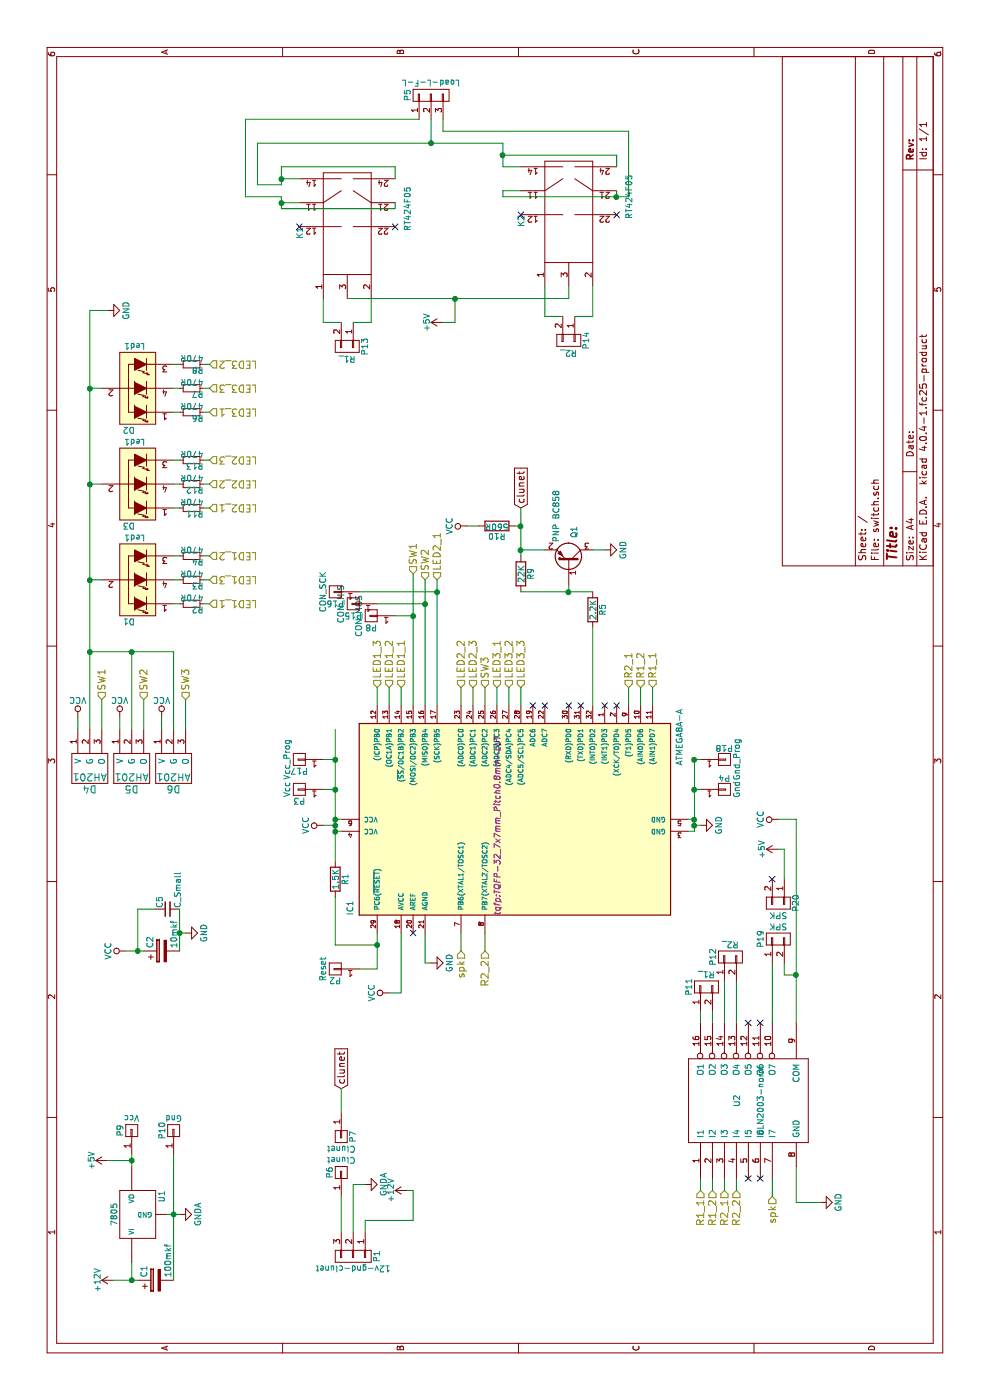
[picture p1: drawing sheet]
EESchema Schematic File Version 2
LIBS:power
LIBS:device
LIBS:transistors
LIBS:conn
LIBS:linear
LIBS:regul
LIBS:74xx
LIBS:cmos4000
LIBS:adc-dac
LIBS:memory
LIBS:xilinx
LIBS:microcontrollers
LIBS:dsp
LIBS:microchip
LIBS:analog_switches
LIBS:motorola
LIBS:texas
LIBS:intel
LIBS:audio
LIBS:interface
LIBS:digital-audio
LIBS:philips
LIBS:display
LIBS:cypress
LIBS:siliconi
LIBS:opto
LIBS:atmel
LIBS:contrib
LIBS:valves
LIBS:rt424f05
LIBS:switch-cache
EELAYER 25 0
EELAYER END
$Descr A4 11693 8268
encoding utf-8
Sheet 1 1
Title ""
Date ""
Rev ""
Comp ""
Comment1 ""
Comment2 ""
Comment3 ""
Comment4 ""
$EndDescr
$Comp
L ATMEGA8A-A IC1
U 1 1
P 4800 4150
F 0 "IC1" H 4050 5350 50  0000 L BNN
F 1 "ATMEGA8A-A" H 5300 2600 50  0000 L BNN
F 2 "tqfp:TQFP-32_7x7mm_Pitch0.8mm-LUT" H 4800 4150 50  0000 C CIN
F 3 "" H 4800 4150 50  0000 C CNN
	1    4800 4150
	1    0    0    -1  
$EndComp
$Comp
L 7805 U1
U 1 1
P 1550 1150
F 0 "U1" H 1700 954 50  0000 C CNN
F 1 "7805" H 1550 1350 50  0000 C CNN
F 2 "tqfp:TO-220_Vertical-LM7805" H 1550 1150 50  0001 C CNN
F 3 "" H 1550 1150 50  0000 C CNN
	1    1550 1150
	1    0    0    -1  
$EndComp
$Comp
L LED_RABG D1
U 1 1
P 6850 1150
F 0 "D1" H 6925 1500 50  0000 C CNN
F 1 "Led1" H 6875 800 50  0000 C CNN
F 2 "tqfp:LED_D5.0mm-4-LL" H 6800 1100 50  0001 C CNN
F 3 "" H 6800 1100 50  0000 C CNN
	1    6850 1150
	0    -1   -1   0   
$EndComp
$Comp
L CONN_01X03 P1
U 1 1
P 1200 2950
F 0 "P1" H 1200 3150 50  0000 C CNN
F 1 "12v-gnd-clunet" V 1300 2950 50  0000 C CNN
F 2 "tqfp:DG301-5.0-3x" H 1200 2950 50  0001 C CNN
F 3 "" H 1200 2950 50  0000 C CNN
	1    1200 2950
	-1   0    0    1   
$EndComp
$Comp
L Q_PNP_BEC Q1
U 1 1
P 7000 4750
F 0 "Q1" H 7300 4800 50  0000 R CNN
F 1 "PNP BC858" H 7600 4650 50  0000 R CNN
F 2 "TO_SOT_Packages_SMD:SOT-23" H 7200 4850 50  0001 C CNN
F 3 "" H 7000 4750 50  0000 C CNN
	1    7000 4750
	1    0    0    1   
$EndComp
$Comp
L +12V #PWR01
U 1 1
P 1750 3400
F 0 "#PWR01" H 1750 3250 50  0001 C CNN
F 1 "+12V" H 1750 3540 50  0000 C CNN
F 2 "" H 1750 3400 50  0000 C CNN
F 3 "" H 1750 3400 50  0000 C CNN
	1    1750 3400
	1    0    0    -1  
$EndComp
$Comp
L +12V #PWR02
U 1 1
P 1000 950
F 0 "#PWR02" H 1000 800 50  0001 C CNN
F 1 "+12V" H 1000 1090 50  0000 C CNN
F 2 "" H 1000 950 50  0000 C CNN
F 3 "" H 1000 950 50  0000 C CNN
	1    1000 950 
	1    0    0    -1  
$EndComp
$Comp
L VCC #PWR03
U 1 1
P 3750 1050
F 0 "#PWR03" H 3750 900 50  0001 C CNN
F 1 "VCC" H 3750 1200 50  0000 C CNN
F 2 "" H 3750 1050 50  0000 C CNN
F 3 "" H 3750 1050 50  0000 C CNN
	1    3750 1050
	1    0    0    -1  
$EndComp
$Comp
L CP C1
U 1 1
P 1000 1300
F 0 "C1" H 1025 1400 50  0000 L CNN
F 1 "100mkf" H 1025 1200 50  0000 L CNN
F 2 "tqfp:TO-220_Vertical-LM7805" H 1038 1150 50  0001 C CNN
F 3 "" H 1000 1300 50  0000 C CNN
	1    1000 1300
	1    0    0    -1  
$EndComp
$Comp
L CP C2
U 1 1
P 3750 1350
F 0 "C2" H 3775 1450 50  0000 L CNN
F 1 "10mkf" H 3775 1250 50  0000 L CNN
F 2 "Capacitors_SMD:C_1206_HandSoldering" H 3788 1200 50  0001 C CNN
F 3 "" H 3750 1350 50  0000 C CNN
	1    3750 1350
	1    0    0    -1  
$EndComp
Text GLabel 2600 2850 2    60   Input ~ 0
clunet
$Comp
L R R5
U 1 1
P 6600 4950
F 0 "R5" V 6680 4950 50  0000 C CNN
F 1 "2.2K" V 6600 4950 50  0000 C CNN
F 2 "Resistors_SMD:R_0805_HandSoldering" V 6530 4950 50  0001 C CNN
F 3 "" H 6600 4950 50  0000 C CNN
	1    6600 4950
	0    1    1    0   
$EndComp
$Comp
L R R9
U 1 1
P 6900 4350
F 0 "R9" V 6980 4350 50  0000 C CNN
F 1 "22K" V 6900 4350 50  0000 C CNN
F 2 "Resistors_SMD:R_0805_HandSoldering" V 6830 4350 50  0001 C CNN
F 3 "" H 6900 4350 50  0000 C CNN
	1    6900 4350
	0    1    1    0   
$EndComp
$Comp
L GND #PWR04
U 1 1
P 7100 5050
F 0 "#PWR04" H 7100 4800 50  0001 C CNN
F 1 "GND" H 7100 4900 50  0000 C CNN
F 2 "" H 7100 5050 50  0000 C CNN
F 3 "" H 7100 5050 50  0000 C CNN
	1    7100 5050
	1    0    0    -1  
$EndComp
Text GLabel 7450 4350 2    60   Input ~ 0
clunet
$Comp
L R R10
U 1 1
P 7300 4150
F 0 "R10" V 7380 4150 50  0000 C CNN
F 1 "560R" V 7300 4150 50  0000 C CNN
F 2 "Resistors_SMD:R_0805_HandSoldering" V 7230 4150 50  0001 C CNN
F 3 "" H 7300 4150 50  0000 C CNN
	1    7300 4150
	-1   0    0    1   
$EndComp
$Comp
L VCC #PWR05
U 1 1
P 7300 3900
F 0 "#PWR05" H 7300 3750 50  0001 C CNN
F 1 "VCC" H 7300 4050 50  0000 C CNN
F 2 "" H 7300 3900 50  0000 C CNN
F 3 "" H 7300 3900 50  0000 C CNN
	1    7300 3900
	1    0    0    -1  
$EndComp
$Comp
L VCC #PWR06
U 1 1
P 4800 2700
F 0 "#PWR06" H 4800 2550 50  0001 C CNN
F 1 "VCC" H 4800 2850 50  0000 C CNN
F 2 "" H 4800 2700 50  0000 C CNN
F 3 "" H 4800 2700 50  0000 C CNN
	1    4800 2700
	1    0    0    -1  
$EndComp
$Comp
L GND #PWR07
U 1 1
P 4800 5850
F 0 "#PWR07" H 4800 5600 50  0001 C CNN
F 1 "GND" H 4800 5700 50  0000 C CNN
F 2 "" H 4800 5850 50  0000 C CNN
F 3 "" H 4800 5850 50  0000 C CNN
	1    4800 5850
	1    0    0    -1  
$EndComp
$Comp
L CONN_01X01 P2
U 1 1
P 3600 2800
F 0 "P2" H 3600 2900 50  0000 C CNN
F 1 "Reset" V 3700 2800 50  0000 C CNN
F 2 "Measurement_Points:Measurement_Point_Round-SMD-Pad_Small" H 3600 2800 50  0001 C CNN
F 3 "" H 3600 2800 50  0000 C CNN
	1    3600 2800
	0    -1   -1   0   
$EndComp
$Comp
L R R1
U 1 1
P 4350 2800
F 0 "R1" V 4430 2800 50  0000 C CNN
F 1 "1.5K" V 4350 2800 50  0000 C CNN
F 2 "Resistors_SMD:R_1206_HandSoldering" V 4280 2800 50  0001 C CNN
F 3 "" H 4350 2800 50  0000 C CNN
	1    4350 2800
	0    1    1    0   
$EndComp
$Comp
L R_Small R4
U 1 1
P 7050 1600
F 0 "R4" V 7000 1500 50  0000 L CNN
F 1 "470R" V 7100 1500 50  0000 L CNN
F 2 "Resistors_SMD:R_0805_HandSoldering" H 7050 1600 50  0001 C CNN
F 3 "" H 7050 1600 50  0000 C CNN
	1    7050 1600
	1    0    0    -1  
$EndComp
$Comp
L R_Small R3
U 1 1
P 6850 1600
F 0 "R3" V 6800 1500 50  0000 L CNN
F 1 "470R" V 6900 1500 50  0000 L CNN
F 2 "Resistors_SMD:R_0805_HandSoldering" H 6850 1600 50  0001 C CNN
F 3 "" H 6850 1600 50  0000 C CNN
	1    6850 1600
	1    0    0    -1  
$EndComp
$Comp
L R_Small R2
U 1 1
P 6650 1600
F 0 "R2" V 6600 1500 50  0000 L CNN
F 1 "470R" V 6700 1500 50  0000 L CNN
F 2 "Resistors_SMD:R_1206_HandSoldering" H 6650 1600 50  0001 C CNN
F 3 "" H 6650 1600 50  0000 C CNN
	1    6650 1600
	1    0    0    -1  
$EndComp
$Comp
L VCC #PWR08
U 1 1
P 3400 3250
F 0 "#PWR08" H 3400 3100 50  0001 C CNN
F 1 "VCC" H 3400 3400 50  0000 C CNN
F 2 "" H 3400 3250 50  0000 C CNN
F 3 "" H 3400 3250 50  0000 C CNN
	1    3400 3250
	1    0    0    -1  
$EndComp
NoConn ~ 3900 3450
$Comp
L LED_RABG D2
U 1 1
P 8450 1150
F 0 "D2" H 8525 1500 50  0000 C CNN
F 1 "Led1" H 8475 800 50  0000 C CNN
F 2 "tqfp:LED_D5.0mm-4-LL" H 8400 1100 50  0001 C CNN
F 3 "" H 8400 1100 50  0000 C CNN
	1    8450 1150
	0    -1   -1   0   
$EndComp
$Comp
L R_Small R6
U 1 1
P 8250 1600
F 0 "R6" V 8200 1500 50  0000 L CNN
F 1 "470R" V 8300 1500 50  0000 L CNN
F 2 "Resistors_SMD:R_1206_HandSoldering" H 8250 1600 50  0001 C CNN
F 3 "" H 8250 1600 50  0000 C CNN
	1    8250 1600
	1    0    0    -1  
$EndComp
$Comp
L R_Small R7
U 1 1
P 8450 1600
F 0 "R7" V 8400 1500 50  0000 L CNN
F 1 "470R" V 8500 1500 50  0000 L CNN
F 2 "Resistors_SMD:R_0805_HandSoldering" H 8450 1600 50  0001 C CNN
F 3 "" H 8450 1600 50  0000 C CNN
	1    8450 1600
	1    0    0    -1  
$EndComp
$Comp
L R_Small R8
U 1 1
P 8650 1600
F 0 "R8" V 8600 1500 50  0000 L CNN
F 1 "470R" V 8700 1500 50  0000 L CNN
F 2 "Resistors_SMD:R_0805_HandSoldering" H 8650 1600 50  0001 C CNN
F 3 "" H 8650 1600 50  0000 C CNN
	1    8650 1600
	1    0    0    -1  
$EndComp
$Comp
L GND #PWR09
U 1 1
P 9100 900
F 0 "#PWR09" H 9100 650 50  0001 C CNN
F 1 "GND" H 9100 750 50  0000 C CNN
F 2 "" H 9100 900 50  0000 C CNN
F 3 "" H 9100 900 50  0000 C CNN
	1    9100 900 
	1    0    0    -1  
$EndComp
$Comp
L CONN_01X01 P3
U 1 1
P 5100 2500
F 0 "P3" H 5100 2600 50  0000 C CNN
F 1 "Vcc" V 5200 2500 50  0000 C CNN
F 2 "Socket_Strips:Socket_Strip_Straight_1x01_Pitch2.54mm" H 5100 2500 50  0001 C CNN
F 3 "" H 5100 2500 50  0000 C CNN
	1    5100 2500
	0    -1   -1   0   
$EndComp
$Comp
L CONN_01X01 P4
U 1 1
P 5100 6050
F 0 "P4" H 5100 6150 50  0000 C CNN
F 1 "Gnd" V 5200 6050 50  0000 C CNN
F 2 "Socket_Strips:Socket_Strip_Straight_1x01_Pitch2.54mm" H 5100 6050 50  0001 C CNN
F 3 "" H 5100 6050 50  0000 C CNN
	1    5100 6050
	0    1    1    0   
$EndComp
$Comp
L RT424F05 K2
U 1 1
P 9900 4750
F 0 "K2" H 9850 5150 50  0000 C CNN
F 1 "RT424F05" H 10050 4250 50  0000 C CNN
F 2 "tqfp:RT424F05" H 9900 4750 50  0001 C CNN
F 3 "" H 9900 4750 50  0000 C CNN
	1    9900 4750
	1    0    0    -1  
$EndComp
NoConn ~ 9900 4350
NoConn ~ 9900 5150
$Comp
L RT424F05 K1
U 1 1
P 9800 2900
F 0 "K1" H 9750 3300 50  0000 C CNN
F 1 "RT424F05" H 9950 2400 50  0000 C CNN
F 2 "tqfp:RT424F05" H 9800 2900 50  0001 C CNN
F 3 "" H 9800 2900 50  0000 C CNN
	1    9800 2900
	1    0    0    -1  
$EndComp
NoConn ~ 9800 2500
NoConn ~ 9800 3300
Wire Wire Line
	1400 2950 1800 2950
Wire Wire Line
	1800 2950 1800 3050
Wire Wire Line
	1400 3050 1500 3050
Wire Wire Line
	1500 3050 1500 3450
Wire Wire Line
	1500 3450 1750 3450
Wire Wire Line
	1750 3450 1750 3400
Wire Wire Line
	1150 1100 1000 1100
Wire Wire Line
	1000 950  1000 1150
Connection ~ 1550 1450
Connection ~ 1000 1100
Wire Wire Line
	7100 4950 7100 5050
Wire Wire Line
	7050 4350 7450 4350
Wire Wire Line
	7100 4550 7100 4350
Connection ~ 7100 4350
Wire Wire Line
	7300 4350 7300 4300
Connection ~ 7300 4350
Wire Wire Line
	7300 4000 7300 3900
Wire Wire Line
	4750 2850 4750 2800
Wire Wire Line
	4800 2800 4800 2700
Wire Wire Line
	4850 2800 4850 2850
Connection ~ 4800 2800
Wire Wire Line
	4750 5750 4750 5800
Wire Wire Line
	4850 5800 4850 5750
Wire Wire Line
	4800 5800 4800 5850
Connection ~ 4800 5800
Wire Wire Line
	3600 3150 3900 3150
Wire Wire Line
	3600 3150 3600 3000
Connection ~ 4750 2800
Connection ~ 3800 3150
Wire Wire Line
	3900 3350 3400 3350
Wire Wire Line
	3400 3350 3400 3250
Wire Wire Line
	5100 2800 5100 2700
Connection ~ 4850 2800
Wire Wire Line
	5100 5800 5100 5850
Connection ~ 4850 5800
Wire Wire Line
	5800 4950 6450 4950
Wire Wire Line
	6750 4350 6750 4950
Wire Wire Line
	6800 4750 6750 4750
Connection ~ 6750 4750
Wire Wire Line
	10300 4350 10300 4200
Wire Wire Line
	10100 4350 10100 4200
Wire Wire Line
	10300 5150 10400 5150
Wire Wire Line
	10400 5150 10400 4200
Wire Wire Line
	10100 5150 10050 5150
Wire Wire Line
	10050 4200 10050 5250
Wire Wire Line
	10200 2500 10200 2350
Wire Wire Line
	10150 2350 10300 2350
Wire Wire Line
	10150 2150 10150 2350
Wire Wire Line
	10000 2500 10000 2350
Wire Wire Line
	9950 2350 10050 2350
Wire Wire Line
	10050 2350 10050 2050
Wire Wire Line
	10200 3300 10300 3300
Wire Wire Line
	10300 3300 10300 2350
Connection ~ 10200 2350
Wire Wire Line
	10000 3300 9950 3300
Wire Wire Line
	9950 3300 9950 2350
Connection ~ 10000 2350
$Comp
L LED_RABG D3
U 1 1
P 7650 1150
F 0 "D3" H 7725 1500 50  0000 C CNN
F 1 "Led1" H 7675 800 50  0000 C CNN
F 2 "tqfp:LED_D5.0mm-4-LL" H 7600 1100 50  0001 C CNN
F 3 "" H 7600 1100 50  0000 C CNN
	1    7650 1150
	0    -1   -1   0   
$EndComp
$Comp
L R_Small R11
U 1 1
P 7450 1600
F 0 "R11" V 7400 1500 50  0000 L CNN
F 1 "470R" V 7500 1500 50  0000 L CNN
F 2 "Resistors_SMD:R_0805_HandSoldering" H 7450 1600 50  0001 C CNN
F 3 "" H 7450 1600 50  0000 C CNN
	1    7450 1600
	1    0    0    -1  
$EndComp
$Comp
L R_Small R12
U 1 1
P 7650 1600
F 0 "R12" V 7600 1500 50  0000 L CNN
F 1 "470R" V 7700 1500 50  0000 L CNN
F 2 "Resistors_SMD:R_0805_HandSoldering" H 7650 1600 50  0001 C CNN
F 3 "" H 7650 1600 50  0000 C CNN
	1    7650 1600
	1    0    0    -1  
$EndComp
$Comp
L R_Small R13
U 1 1
P 7850 1600
F 0 "R13" V 7800 1500 50  0000 L CNN
F 1 "470R" V 7900 1500 50  0000 L CNN
F 2 "Resistors_SMD:R_0805_HandSoldering" H 7850 1600 50  0001 C CNN
F 3 "" H 7850 1600 50  0000 C CNN
	1    7850 1600
	1    0    0    -1  
$EndComp
NoConn ~ 5800 4450
NoConn ~ 5800 4550
$Comp
L CONN_01X03 P5
U 1 1
P 10900 3600
F 0 "P5" H 10900 3800 50  0000 C CNN
F 1 "Load-L-F-L" V 11000 3600 50  0000 C CNN
F 2 "tqfp:DG301-5.0-3x" H 10900 3600 50  0001 C CNN
F 3 "" H 10900 3600 50  0000 C CNN
	1    10900 3600
	1    0    0    -1  
$EndComp
Wire Wire Line
	10500 4200 10500 2150
Wire Wire Line
	10500 2150 10150 2150
Connection ~ 10500 3600
Wire Wire Line
	10700 3500 10700 2050
Wire Wire Line
	10700 2050 10050 2050
Text HLabel 6650 1750 3    60   Input ~ 0
LED1_1
Text HLabel 7050 1750 3    60   Input ~ 0
LED1_2
Text HLabel 6850 1750 3    60   Input ~ 0
LED1_3
Text HLabel 7450 1750 3    60   Input ~ 0
LED2_1
Text HLabel 7650 1750 3    60   Input ~ 0
LED2_2
Text HLabel 7850 1750 3    60   Input ~ 0
LED2_3
Text HLabel 8250 1750 3    60   Input ~ 0
LED3_1
Text HLabel 8650 1750 3    60   Input ~ 0
LED3_2
Text HLabel 8450 1750 3    60   Input ~ 0
LED3_3
Text HLabel 5850 850  2    60   Input ~ 0
SW1
Text HLabel 5850 1200 2    60   Input ~ 0
SW2
Text HLabel 5850 1550 2    60   Input ~ 0
SW3
Wire Wire Line
	8650 1500 8650 1450
Wire Wire Line
	8250 1500 8250 1450
Wire Wire Line
	8250 1750 8250 1700
Wire Wire Line
	7850 1500 7850 1450
Wire Wire Line
	7650 1500 7650 1450
Wire Wire Line
	7450 1500 7450 1450
Wire Wire Line
	7450 1750 7450 1700
Wire Wire Line
	7650 1750 7650 1700
Wire Wire Line
	7850 1750 7850 1700
Wire Wire Line
	7050 1500 7050 1450
Wire Wire Line
	6850 1500 6850 1450
Wire Wire Line
	6650 1500 6650 1450
Wire Wire Line
	6650 1750 6650 1700
Wire Wire Line
	6850 850  6850 750 
Wire Wire Line
	5600 750  9100 750 
Wire Wire Line
	9100 750  9100 900 
Wire Wire Line
	8450 850  8450 750 
Connection ~ 8450 750 
Wire Wire Line
	7650 850  7650 750 
Connection ~ 7650 750 
Connection ~ 6850 750 
Text HLabel 6850 3650 2    60   Input ~ 0
LED2_1
Text HLabel 5950 3850 2    60   Input ~ 0
LED2_2
Text HLabel 5950 3950 2    60   Input ~ 0
LED2_3
Text HLabel 5950 3350 2    60   Input ~ 0
LED1_1
Text HLabel 5950 3250 2    60   Input ~ 0
LED1_2
Text HLabel 5950 3150 2    60   Input ~ 0
LED1_3
Text HLabel 6900 3450 2    60   Input ~ 0
SW1
Text HLabel 6850 3550 2    60   Input ~ 0
SW2
Text HLabel 5950 4150 2    60   Input ~ 0
LED3_1
Text HLabel 5950 4250 2    60   Input ~ 0
LED3_2
Text HLabel 5950 4350 2    60   Input ~ 0
LED3_3
Text HLabel 5950 4050 2    60   Input ~ 0
SW3
Wire Wire Line
	5800 3650 6850 3650
Wire Wire Line
	5800 3550 6850 3550
Wire Wire Line
	5800 3450 6900 3450
Wire Wire Line
	6750 3000 6750 3650
Connection ~ 6750 3650
Wire Wire Line
	6650 3150 6650 3550
Connection ~ 6650 3550
Wire Wire Line
	6550 3300 6550 3450
Connection ~ 6550 3450
Wire Wire Line
	5800 3850 5950 3850
Wire Wire Line
	5800 3950 5950 3950
Text HLabel 5950 5250 2    60   Input ~ 0
R2_1
Text HLabel 3750 4050 0    60   Input ~ 0
R2_2
Text HLabel 5950 5450 2    60   Input ~ 0
R1_1
Text HLabel 5950 5350 2    60   Input ~ 0
R1_2
NoConn ~ 5800 5150
NoConn ~ 5800 5050
$Comp
L CONN_01X02 P11
U 1 1
P 3450 5900
F 0 "P11" H 3450 6050 50  0000 C CNN
F 1 "R1_" V 3550 5900 50  0000 C CNN
F 2 "Socket_Strips:Socket_Strip_Straight_1x02_Pitch2.54mm" H 3450 5900 50  0001 C CNN
F 3 "" H 3450 5900 50  0000 C CNN
	1    3450 5900
	1    0    0    -1  
$EndComp
$Comp
L CONN_01X02 P13
U 1 1
P 8800 2900
F 0 "P13" H 8800 3050 50  0000 C CNN
F 1 "R1_" V 8900 2900 50  0000 C CNN
F 2 "Socket_Strips:Socket_Strip_Straight_1x02_Pitch2.54mm" H 8800 2900 50  0001 C CNN
F 3 "" H 8800 2900 50  0000 C CNN
	1    8800 2900
	-1   0    0    1   
$EndComp
Wire Wire Line
	9000 2950 9000 3100
Wire Wire Line
	9000 2850 9000 2700
Text HLabel 1750 5950 0    60   Input ~ 0
R1_2
Text HLabel 1750 5850 0    60   Input ~ 0
R1_1
$Comp
L CONN_01X02 P14
U 1 1
P 8850 4750
F 0 "P14" H 8850 4900 50  0000 C CNN
F 1 "R2_" V 8950 4750 50  0000 C CNN
F 2 "Socket_Strips:Socket_Strip_Straight_1x02_Pitch2.54mm" H 8850 4750 50  0001 C CNN
F 3 "" H 8850 4750 50  0000 C CNN
	1    8850 4750
	-1   0    0    1   
$EndComp
Wire Wire Line
	9050 4800 9050 4950
Wire Wire Line
	9050 4950 9300 4950
Wire Wire Line
	9050 4700 9050 4550
Wire Wire Line
	9050 4550 9300 4550
$Comp
L CONN_01X02 P12
U 1 1
P 3700 6100
F 0 "P12" H 3700 6250 50  0000 C CNN
F 1 "R2_" V 3800 6100 50  0000 C CNN
F 2 "Socket_Strips:Socket_Strip_Straight_1x02_Pitch2.54mm" H 3700 6100 50  0001 C CNN
F 3 "" H 3700 6100 50  0000 C CNN
	1    3700 6100
	1    0    0    -1  
$EndComp
Text HLabel 1750 6150 0    60   Input ~ 0
R2_2
Text HLabel 1750 6050 0    60   Input ~ 0
R2_1
Wire Wire Line
	9000 3100 9200 3100
Wire Wire Line
	9000 2700 9200 2700
Wire Wire Line
	10300 4200 10500 4200
Connection ~ 10400 4200
Wire Wire Line
	10500 3600 10700 3600
Wire Wire Line
	10100 4200 10050 4200
Wire Wire Line
	10050 5250 10600 5250
Wire Wire Line
	10600 5250 10600 3700
Wire Wire Line
	10600 3700 10700 3700
Connection ~ 10050 5150
$Comp
L CONN_01X01 P6
U 1 1
P 1900 2850
F 0 "P6" H 1900 2950 50  0000 C CNN
F 1 "Clunet" V 2000 2850 50  0000 C CNN
F 2 "Socket_Strips:Socket_Strip_Straight_1x01_Pitch2.54mm" H 1900 2850 50  0001 C CNN
F 3 "" H 1900 2850 50  0000 C CNN
	1    1900 2850
	1    0    0    -1  
$EndComp
Wire Wire Line
	1400 2850 1700 2850
$Comp
L CONN_01X01 P7
U 1 1
P 2200 2850
F 0 "P7" H 2200 2950 50  0000 C CNN
F 1 "Clunet" V 2300 2850 50  0000 C CNN
F 2 "Socket_Strips:Socket_Strip_Straight_1x01_Pitch2.54mm" H 2200 2850 50  0001 C CNN
F 3 "" H 2200 2850 50  0000 C CNN
	1    2200 2850
	-1   0    0    1   
$EndComp
Wire Wire Line
	2400 2850 2600 2850
$Comp
L C_Small C5
U 1 1
P 4100 1400
F 0 "C5" H 4110 1470 50  0000 L CNN
F 1 "C_Small" H 4110 1320 50  0000 L CNN
F 2 "Capacitors_SMD:C_1206_HandSoldering" H 4100 1400 50  0001 C CNN
F 3 "" H 4100 1400 50  0000 C CNN
	1    4100 1400
	1    0    0    -1  
$EndComp
Wire Wire Line
	3750 1050 3750 1200
Wire Wire Line
	4100 1150 4100 1300
Connection ~ 3750 1150
Wire Wire Line
	3750 1150 4100 1150
Wire Wire Line
	3750 1500 4100 1500
$Comp
L GND #PWR010
U 1 1
P 3900 1550
F 0 "#PWR010" H 3900 1300 50  0001 C CNN
F 1 "GND" H 3900 1400 50  0000 C CNN
F 2 "" H 3900 1550 50  0000 C CNN
F 3 "" H 3900 1550 50  0000 C CNN
	1    3900 1550
	1    0    0    -1  
$EndComp
Wire Wire Line
	3900 1550 3900 1500
Connection ~ 3900 1500
$Comp
L CONN_01X01 P9
U 1 1
P 2250 1100
F 0 "P9" H 2250 1200 50  0000 C CNN
F 1 "Vcc" V 2350 1100 50  0000 C CNN
F 2 "Socket_Strips:Socket_Strip_Straight_1x01_Pitch2.54mm" H 2250 1100 50  0001 C CNN
F 3 "" H 2250 1100 50  0000 C CNN
	1    2250 1100
	1    0    0    -1  
$EndComp
Wire Wire Line
	1950 1100 2050 1100
$Comp
L CONN_01X01 P10
U 1 1
P 2250 1450
F 0 "P10" H 2250 1550 50  0000 C CNN
F 1 "Gnd" V 2350 1450 50  0000 C CNN
F 2 "Socket_Strips:Socket_Strip_Straight_1x01_Pitch2.54mm" H 2250 1450 50  0001 C CNN
F 3 "" H 2250 1450 50  0000 C CNN
	1    2250 1450
	1    0    0    -1  
$EndComp
Wire Wire Line
	1000 1450 2050 1450
$Comp
L GNDA #PWR011
U 1 1
P 1550 1500
F 0 "#PWR011" H 1550 1250 50  0001 C CNN
F 1 "GNDA" H 1550 1350 50  0000 C CNN
F 2 "" H 1550 1500 50  0000 C CNN
F 3 "" H 1550 1500 50  0000 C CNN
	1    1550 1500
	1    0    0    -1  
$EndComp
Wire Wire Line
	1550 1400 1550 1500
Wire Wire Line
	9000 3800 9200 3800
Wire Wire Line
	9200 2900 9200 4750
Wire Wire Line
	9200 4750 9300 4750
Connection ~ 9200 3800
$Comp
L CONN_01X01 P8
U 1 1
P 6550 3100
F 0 "P8" H 6550 3200 50  0000 C CNN
F 1 "CON_MOS" V 6650 3100 50  0000 C CNN
F 2 "Measurement_Points:Measurement_Point_Round-SMD-Pad_Small" H 6550 3100 50  0001 C CNN
F 3 "" H 6550 3100 50  0000 C CNN
	1    6550 3100
	0    -1   -1   0   
$EndComp
$Comp
L CONN_01X01 P15
U 1 1
P 6650 2950
F 0 "P15" H 6650 3050 50  0000 C CNN
F 1 "CON_MIS" V 6750 2950 50  0000 C CNN
F 2 "Measurement_Points:Measurement_Point_Round-SMD-Pad_Small" H 6650 2950 50  0001 C CNN
F 3 "" H 6650 2950 50  0000 C CNN
	1    6650 2950
	0    -1   -1   0   
$EndComp
$Comp
L CONN_01X01 P16
U 1 1
P 6750 2800
F 0 "P16" H 6750 2900 50  0000 C CNN
F 1 "CON_SCK" V 6850 2800 50  0000 C CNN
F 2 "Measurement_Points:Measurement_Point_Round-SMD-Pad_Small" H 6750 2800 50  0001 C CNN
F 3 "" H 6750 2800 50  0000 C CNN
	1    6750 2800
	0    -1   -1   0   
$EndComp
Wire Wire Line
	5800 4050 5950 4050
Wire Wire Line
	5800 4150 5950 4150
Wire Wire Line
	5800 4250 5950 4250
Wire Wire Line
	5950 4350 5800 4350
$Comp
L GND #PWR012
U 1 1
P 3650 3600
F 0 "#PWR012" H 3650 3350 50  0001 C CNN
F 1 "GND" H 3650 3450 50  0000 C CNN
F 2 "" H 3650 3600 50  0000 C CNN
F 3 "" H 3650 3600 50  0000 C CNN
	1    3650 3600
	1    0    0    -1  
$EndComp
Wire Wire Line
	3900 3550 3650 3550
Wire Wire Line
	3650 3550 3650 3600
Wire Wire Line
	7050 1750 7050 1700
Wire Wire Line
	6850 1750 6850 1700
Wire Wire Line
	5800 3150 5950 3150
Wire Wire Line
	5800 3250 5950 3250
Wire Wire Line
	5800 3350 5950 3350
Wire Wire Line
	8450 1500 8450 1450
Wire Wire Line
	8450 1750 8450 1700
Wire Wire Line
	8650 1750 8650 1700
$Comp
L CONN_01X01 P17
U 1 1
P 5350 2500
F 0 "P17" H 5350 2600 50  0000 C CNN
F 1 "Vcc_Prog" V 5450 2500 50  0000 C CNN
F 2 "Measurement_Points:Measurement_Point_Round-SMD-Pad_Small" H 5350 2500 50  0001 C CNN
F 3 "" H 5350 2500 50  0000 C CNN
	1    5350 2500
	0    -1   -1   0   
$EndComp
Wire Wire Line
	5350 2800 5350 2700
Connection ~ 5100 2800
$Comp
L CONN_01X01 P18
U 1 1
P 5350 6050
F 0 "P18" H 5350 6150 50  0000 C CNN
F 1 "Gnd_Prog" V 5450 6050 50  0000 C CNN
F 2 "Measurement_Points:Measurement_Point_Round-SMD-Pad_Small" H 5350 6050 50  0001 C CNN
F 3 "" H 5350 6050 50  0000 C CNN
	1    5350 6050
	0    1    1    0   
$EndComp
Wire Wire Line
	5350 5800 5350 5850
Connection ~ 5100 5800
$Comp
L GNDA #PWR013
U 1 1
P 1800 3050
F 0 "#PWR013" H 1800 2800 50  0001 C CNN
F 1 "GNDA" H 1800 2900 50  0000 C CNN
F 2 "" H 1800 3050 50  0000 C CNN
F 3 "" H 1800 3050 50  0000 C CNN
	1    1800 3050
	1    0    0    -1  
$EndComp
Connection ~ 5350 5800
Connection ~ 5350 2800
Wire Wire Line
	4500 2800 5600 2800
Wire Wire Line
	4750 5800 5350 5800
Wire Wire Line
	1750 6050 1850 6050
Wire Wire Line
	1750 6150 1850 6150
Wire Wire Line
	3150 5850 3250 5850
Wire Wire Line
	3150 5950 3250 5950
Wire Wire Line
	3150 6050 3500 6050
Wire Wire Line
	3150 6150 3500 6150
NoConn ~ 1850 6350
NoConn ~ 1850 6250
NoConn ~ 3150 6250
NoConn ~ 3150 6350
$Comp
L GND #PWR014
U 1 1
P 1650 6850
F 0 "#PWR014" H 1650 6600 50  0001 C CNN
F 1 "GND" H 1650 6700 50  0000 C CNN
F 2 "" H 1650 6850 50  0000 C CNN
F 3 "" H 1650 6850 50  0000 C CNN
	1    1650 6850
	1    0    0    -1  
$EndComp
Wire Wire Line
	1950 6650 1650 6650
Wire Wire Line
	1650 6650 1650 6850
$Comp
L VCC #PWR015
U 1 1
P 4850 6500
F 0 "#PWR015" H 4850 6350 50  0001 C CNN
F 1 "VCC" H 4850 6650 50  0000 C CNN
F 2 "" H 4850 6500 50  0000 C CNN
F 3 "" H 4850 6500 50  0000 C CNN
	1    4850 6500
	1    0    0    -1  
$EndComp
Wire Wire Line
	3150 6650 4850 6650
Wire Wire Line
	3750 4050 3900 4050
NoConn ~ 5800 4750
NoConn ~ 5800 4850
Wire Wire Line
	1850 5950 1750 5950
Wire Wire Line
	1750 5850 1850 5850
Wire Wire Line
	3800 3150 3800 2800
Wire Wire Line
	3800 2800 4200 2800
Wire Wire Line
	5800 5250 5950 5250
Wire Wire Line
	5800 5350 5950 5350
Wire Wire Line
	5800 5450 5950 5450
Text HLabel 3750 3850 0    60   Input ~ 0
spk
Wire Wire Line
	3750 3850 3900 3850
Text HLabel 1700 6450 0    60   Input ~ 0
spk
$Comp
L CONN_01X02 P19
U 1 1
P 3850 6500
F 0 "P19" H 3850 6650 50  0000 C CNN
F 1 "SPK" V 3950 6500 50  0000 C CNN
F 2 "Socket_Strips:Socket_Strip_Straight_1x02_Pitch2.54mm" H 3850 6500 50  0001 C CNN
F 3 "" H 3850 6500 50  0000 C CNN
	1    3850 6500
	1    0    0    -1  
$EndComp
$Comp
L ULN2003-norm U2
U 1 1
P 2500 6250
F 0 "U2" H 2500 6350 50  0000 C CNN
F 1 "ULN2003-norm" H 2500 6150 50  0000 C CNN
F 2 "SMD_Packages:SO-16-N" H 2500 6250 50  0001 C CNN
F 3 "" H 2500 6250 50  0000 C CNN
	1    2500 6250
	1    0    0    -1  
$EndComp
Wire Wire Line
	1700 6450 1850 6450
Connection ~ 3550 6650
Wire Wire Line
	3550 6650 3550 6550
Wire Wire Line
	3550 6550 3650 6550
Wire Wire Line
	3650 6450 3150 6450
$Comp
L CONN_01X02 P20
U 1 1
P 4150 6500
F 0 "P20" H 4150 6650 50  0000 C CNN
F 1 "SPK" V 4250 6500 50  0000 C CNN
F 2 "Socket_Strips:Socket_Strip_Straight_1x02_Pitch2.54mm" H 4150 6500 50  0001 C CNN
F 3 "" H 4150 6500 50  0000 C CNN
	1    4150 6500
	-1   0    0    1   
$EndComp
NoConn ~ 4350 6450
$Comp
L +5V #PWR016
U 1 1
P 2000 900
F 0 "#PWR016" H 2000 750 50  0001 C CNN
F 1 "+5V" H 2000 1040 50  0000 C CNN
F 2 "" H 2000 900 50  0000 C CNN
F 3 "" H 2000 900 50  0000 C CNN
	1    2000 900 
	1    0    0    -1  
$EndComp
Wire Wire Line
	2000 1100 2000 900 
Connection ~ 2000 1100
$Comp
L +5V #PWR017
U 1 1
P 9000 3700
F 0 "#PWR017" H 9000 3550 50  0001 C CNN
F 1 "+5V" H 9000 3840 50  0000 C CNN
F 2 "" H 9000 3700 50  0000 C CNN
F 3 "" H 9000 3700 50  0000 C CNN
	1    9000 3700
	1    0    0    -1  
$EndComp
Wire Wire Line
	9000 3800 9000 3700
$Comp
L +5V #PWR018
U 1 1
P 4600 6500
F 0 "#PWR018" H 4600 6350 50  0001 C CNN
F 1 "+5V" H 4600 6640 50  0000 C CNN
F 2 "" H 4600 6500 50  0000 C CNN
F 3 "" H 4600 6500 50  0000 C CNN
	1    4600 6500
	1    0    0    -1  
$EndComp
Wire Wire Line
	4850 6650 4850 6500
Wire Wire Line
	4350 6550 4600 6550
Wire Wire Line
	4600 6550 4600 6500
$Comp
L AH201 D5
U 1 1
P 5350 1100
F 0 "D5" H 5350 1350 60  0000 C CNN
F 1 "AH201" H 5350 1250 60  0000 C CNN
F 2 "TO_SOT_Packages_THT:TO-92_Inline_Wide" H 5350 1100 60  0001 C CNN
F 3 "" H 5350 1100 60  0001 C CNN
	1    5350 1100
	0    -1   1    0   
$EndComp
$Comp
L AH201 D4
U 1 1
P 5350 750
F 0 "D4" H 5350 1000 60  0000 C CNN
F 1 "AH201" H 5350 900 60  0000 C CNN
F 2 "TO_SOT_Packages_THT:TO-92_Inline_Wide" H 5350 750 60  0001 C CNN
F 3 "" H 5350 750 60  0001 C CNN
	1    5350 750 
	0    -1   1    0   
$EndComp
$Comp
L AH201 D6
U 1 1
P 5350 1450
F 0 "D6" H 5350 1700 60  0000 C CNN
F 1 "AH201" H 5350 1600 60  0000 C CNN
F 2 "TO_SOT_Packages_THT:TO-92_Inline_Wide" H 5350 1450 60  0001 C CNN
F 3 "" H 5350 1450 60  0001 C CNN
	1    5350 1450
	0    -1   1    0   
$EndComp
Wire Wire Line
	6250 750  6250 1450
Wire Wire Line
	6250 1100 5600 1100
Connection ~ 6250 750 
Wire Wire Line
	6250 1450 5600 1450
Connection ~ 6250 1100
Wire Wire Line
	5600 1550 5850 1550
Wire Wire Line
	5600 1200 5850 1200
Wire Wire Line
	5600 850  5850 850 
$Comp
L VCC #PWR019
U 1 1
P 5700 1000
F 0 "#PWR019" H 5700 850 50  0001 C CNN
F 1 "VCC" H 5700 1150 50  0000 C CNN
F 2 "" H 5700 1000 50  0000 C CNN
F 3 "" H 5700 1000 50  0000 C CNN
	1    5700 1000
	0    1    1    0   
$EndComp
$Comp
L VCC #PWR020
U 1 1
P 5700 650
F 0 "#PWR020" H 5700 500 50  0001 C CNN
F 1 "VCC" H 5700 800 50  0000 C CNN
F 2 "" H 5700 650 50  0000 C CNN
F 3 "" H 5700 650 50  0000 C CNN
	1    5700 650 
	0    1    1    0   
$EndComp
$Comp
L VCC #PWR021
U 1 1
P 5700 1350
F 0 "#PWR021" H 5700 1200 50  0001 C CNN
F 1 "VCC" H 5700 1500 50  0000 C CNN
F 2 "" H 5700 1350 50  0000 C CNN
F 3 "" H 5700 1350 50  0000 C CNN
	1    5700 1350
	0    1    1    0   
$EndComp
Wire Wire Line
	5600 1350 5700 1350
Wire Wire Line
	5600 1000 5700 1000
Wire Wire Line
	5600 650  5700 650 
$EndSCHEMATC
